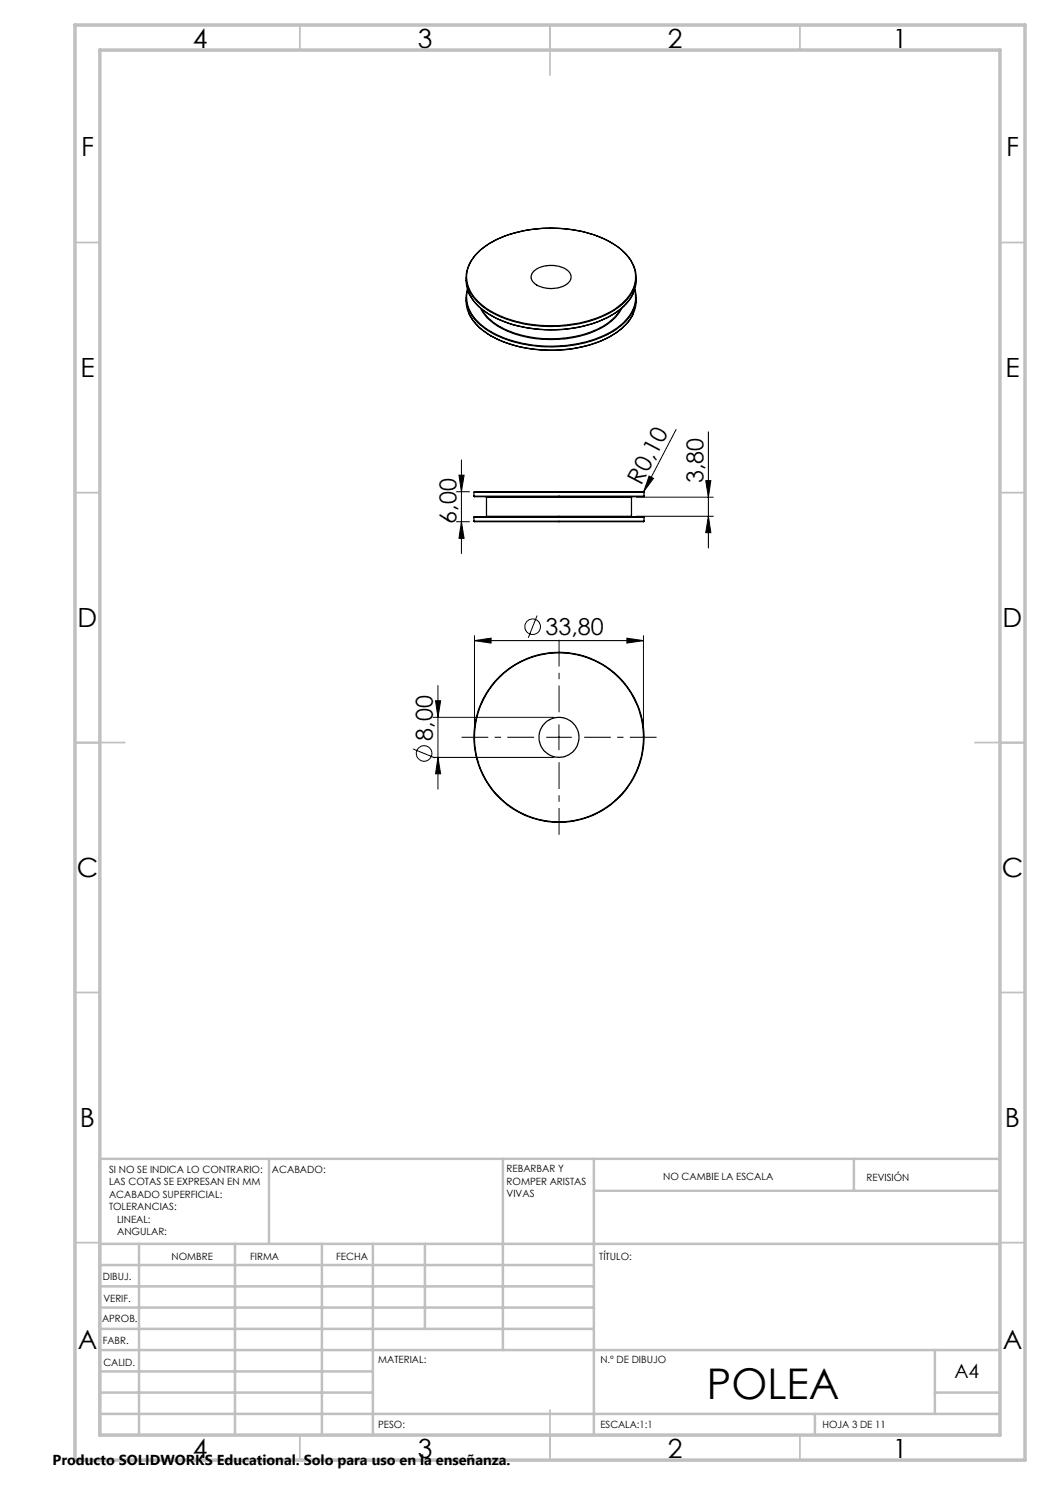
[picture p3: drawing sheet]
<svg xmlns="http://www.w3.org/2000/svg" width="210mm" height="297mm" viewBox="0 0 210 297" stroke-linecap="round" stroke-linejoin="round" font-family="sans-serif">
<g fill="none" stroke="#000" stroke-width=".25">
<path d="M93.2 55.5a7.7 7.7 0 0 0 4 6.9 25.3 25.3 0 0 0 16.9 3.3 18.8 18.8 0 0 0 11.1-4.9 7 7 0 0 0 2-5.3M93.2 59.5a7.6 7.6 0 0 0 4 7 25.4 25.4 0 0 0 18.4 3 17.1 17.1 0 0 0 10.2-5.4 6.6 6.6 0 0 0 1.4-4.6M93.5 57.9a7.1 7.1 0 0 0 3.2 7.6 23.4 23.4 0 0 0 14.5 3.9 21.6 21.6 0 0 0 13.2-4.4 6.8 6.8 0 0 0 2.6-7.1M93.5 58a6.8 6.8 0 0 0 2.8 7 22.6 22.6 0 0 0 14.9 4.2 21 21 0 0 0 13.5-4.7 6.6 6.6 0 0 0 2.2-6.5M93.8 58.6a12.4 12.4 0 0 0 7.5 5.9 26.5 26.5 0 0 0 21.5-1.7 10.1 10.1 0 0 0 3.9-4.2M95.5 50.5a19.8 19.8 0 0 1 12-4.7 24 24 0 0 1 16.3 3.8 7.2 7.2 0 0 1 3.2 7.3 9.3 9.3 0 0 1-5 5.7 26.5 26.5 0 0 1-24.3-.5 8.2 8.2 0 0 1-4.5-6.7 6.9 6.9 0 0 1 2.3-4.9zM96.1 50a22.3 22.3 0 0 1 14.7-4.4 21.5 21.5 0 0 1 13.7 4.6 6.5 6.5 0 0 1 .2 10.2 20.1 20.1 0 0 1-12.1 4.6 24.2 24.2 0 0 1-15.8-3.7 7.1 7.1 0 0 1-3.3-7.3 8.5 8.5 0 0 1 2.6-4zM106.7 54.3a5.7 5.7 0 0 1 7.1 .1 1.71 1.71 0 0 1-.8 2.7 5.9 5.9 0 0 1-6.2-.6 1.45 1.45 0 0 1-.1-2.2zM93.8 62.7a12.4 12.4 0 0 0 7.5 5.9 27 27 0 0 0 20.5-1.2 10.9 10.9 0 0 0 4.9-4.7M96.3 61.8a11.2 11.2 0 0 0 7 4.9 22.7 22.7 0 0 0 17.8-1.8 9.4 9.4 0 0 0 3-3M124.4 61.6a10.7 10.7 0 0 1-6.6 5.1 23.1 23.1 0 0 1-18.4-1.5 8.2 8.2 0 0 1-3.3-3.5M94.8 99.2v.1h34v-.1"/>
<path d="M94.8 98.5v-.1h34v.1M94.8 99.2h34M94.8 98.5h34M94.8 98.5v.7M97.2 99.3l.1 .1M97.3 99.4h29M97.3 99.4v3.9M126.3 99.4v3.9M126.4 99.3l-.1 .1M128.8 98.5v.7M94.8 103.4h34M94.8 104.2l.1 .1h33.8l.1-.1"/>
<path d="M94.8 104.2h34M94.8 103.4v.8M97.3 103.3l-.1 .1M97.3 103.3h29M126.3 103.3l.1 .1M128.8 103.4v.8"/>
<circle cx="111.8" cy="147.5" r="16.9"/>
<circle cx="111.8" cy="147.5" r="4"/>
<circle cx="111.8" cy="147.5" r="17"/>
</g>
<g fill="none" stroke="#000" stroke-width=".2">
<path d="M91.3 98.4h2.6M91.8 95h1l-.5 3.4zM92.3 92v18.7M127.3 99.4h15.4M128.7 98.4v.1M129.8 95.2l.9 .5-2 2.7zM135.2 85.9l-6.5 12.5M141.1 96.1h1.1l-.5 3.3zM141.7 86.4v23.2M91.3 104.3h2.6M92.3 104.3l.5 3.4h-1zM127.3 103.3h15.4"/>
<path d="M141.7 103.3l.5 3.2h-1.1zM87.6 137.1v20.7M94.9 128.1l3.3-.5v1zM94.9 127.1v19.4M94.9 128.1h33.8M107.4 123.1l-1.7 4.5M125.4 127.6l3.3 .5-3.3 .5zM128.7 127.1v19.4M82.6 149.8l4.4 1.8M86.6 143.5h24.2M86.6 151.5h24.2M87.1 140.2h1l-.5 3.3z"/>
<path d="M87.6 151.5l.5 3.3h-1zM109.3 147.5h5M111.8 145v5"/>
<circle cx="106.5" cy="125.3" r="1.56"/>
<circle cx="84.8" cy="150.7" r="1.56"/>
</g>
<path d="M106.8 147.5h-14.5M111.8 142.5v-14.5M111.8 152.5v14.5M116.8 147.5h14.5" fill="none" stroke="#000" stroke-width=".2" stroke-dasharray="15.2 1.3 1.3 1.3" stroke-dashoffset="9.9" stroke-linecap="butt"/>
<g fill="none" stroke="#c0c0c0" stroke-width=".35">
<path d="M60 5v5M110 5v10M160 5v5M15 48.5h5M200 48.5h5M15 98.5h5M200 98.5h5M15 148.5h10M195 148.5h10M15 198.5h5M200 198.5h5M15 248.5h5"/>
<path d="M200 248.5h5M60 287v5M110 282v10M160 287v5"/>
</g>
<g fill="none" stroke="#c0c0c0" stroke-width=".5">
<path d="M53.8 231.8v17M100.6 231.8v38.2M118.8 231.8v55.2M118.8 238.2h81.2M170.8 231.8v6.4M200 231.8h-180v55.2M20 248.8h180M20 257.3h98.8M20 253h98.8M27.8 248.8v38.2M47 248.8v38.2M64.4 248.8v38.2"/>
<path d="M74.6 248.8v38.2M85 248.8v17M20 265.8h98.8M20 261.5h98.8M20 278.5h54.6M20 274.3h54.6M20 270h180M187 278.5h13M187 270v12.8M20 282.8h180M163 282.8v4.2"/>
</g>
<path d="M15 5h190v287h-190zM20 10h180v277h-180z" fill="none" stroke="#c0c0c0" stroke-width=".7"/>
<g fill="#000">
<path d="M129.8 95.2l.9 .5-2 2.7z"/>
<path d="M92.3 104.3l.5 3.4h-1zM91.8 95h1l-.5 3.4zM141.7 103.3l.5 3.2h-1.1zM141.1 96.1h1.1l-.5 3.3z"/>
<path d="M94.9 128.1l3.3-.5v1zM125.4 127.6l3.3 .5-3.3 .5z"/>
<path d="M87.1 140.2h1l-.5 3.3zM87.6 151.5l.5 3.3h-1z"/>
</g>
<text font-size="8.5" x="141.4" y="279.7">POLEA</text>
<g font-size="5.3">
<text x="38.5" y="9.5">4</text>
<text x="83.5" y="9.5">3</text>
<text x="133.5" y="9.5">2</text>
<text x="178.5" y="9.5">1</text>
<text x="16.2" y="31.2">F</text>
<text x="201.2" y="31.2">F</text>
<text x="16.1" y="75.5">E</text>
<text x="201.1" y="75.5">E</text>
<text x="15.5" y="125.5">D</text>
<text x="200.5" y="125.5">D</text>
<text x="15.4" y="175.5">C</text>
<text x="200.4" y="175.5">C</text>
<text x="16" y="225.5">B</text>
<text x="201" y="225.5">B</text>
<text x="15.5" y="269.7">A</text>
<text x="200.5" y="269.7">A</text>
<text x="38.5" y="291.5">4</text>
<text x="83.5" y="291.5">3</text>
<text x="133.5" y="291.5">2</text>
<text x="178.5" y="291.5">1</text>
</g>
<g font-size="4.7">
<text x="128.3" y="97.1" transform="rotate(-62 128.3 97.1)">R0,10</text>
<text x="140.7" y="96.7" transform="rotate(-90 140.7 96.7)">3,80</text>
<text x="91.3" y="104.7" transform="rotate(-90 91.3 104.7)">6,00</text>
<text x="109.1" y="127">33,80</text>
<text x="86.6" y="148.1" transform="rotate(-90 86.6 148.1)">8,00</text>
</g>
<text font-size="3.9" x="190.9" y="275.5">A4</text>
<text font-size="2.9" x="10.5" y="292.9">Producto SOLIDWORKS Educational. Solo para uso en la enseñanza.</text>
<g font-size="2">
<text x="21.8" y="234.6">SI NO SE INDICA LO CONTRARIO:</text>
<text x="21.8" y="237.1">LAS COTAS SE EXPRESAN EN MM</text>
<text x="21.8" y="239.6">ACABADO SUPERFICIAL:</text>
<text x="54.4" y="234.6">ACABADO:</text>
<text x="101.3" y="234.5">REBARBAR Y</text>
<text x="101.3" y="237">ROMPER ARISTAS</text>
<text x="101.3" y="239.5">VIVAS</text>
<text x="132.6" y="236">NO CAMBIE LA ESCALA</text>
<text x="173.3" y="236.2">REVISIÓN</text>
<text x="21.8" y="242.1">TOLERANCIAS:</text>
<text x="23.4" y="244.6">LINEAL:</text>
<text x="23.4" y="247.1">ANGULAR:</text>
<text x="34.3" y="252">NOMBRE</text>
<text x="50" y="251.9">FIRMA</text>
<text x="67.2" y="251.9">FECHA</text>
<text x="119.9" y="251.9">TÍTULO:</text>
<text x="20.6" y="256.1">DIBUJ.</text>
<text x="20.7" y="260.3">VERIF.</text>
<text x="20.4" y="264.4">APROB.</text>
<text x="20.5" y="268.8">FABR.</text>
<text x="20.7" y="273.1">CALID.</text>
<text x="75.6" y="272.5">MATERIAL:</text>
<text x="120.1" y="272.5">N.º DE DIBUJO</text>
<text x="75.6" y="285.5">PESO:</text>
<text x="120.1" y="285.6">ESCALA:1:1</text>
<text x="164.5" y="285.6">HOJA 3 DE 11</text>
</g>
</svg>
